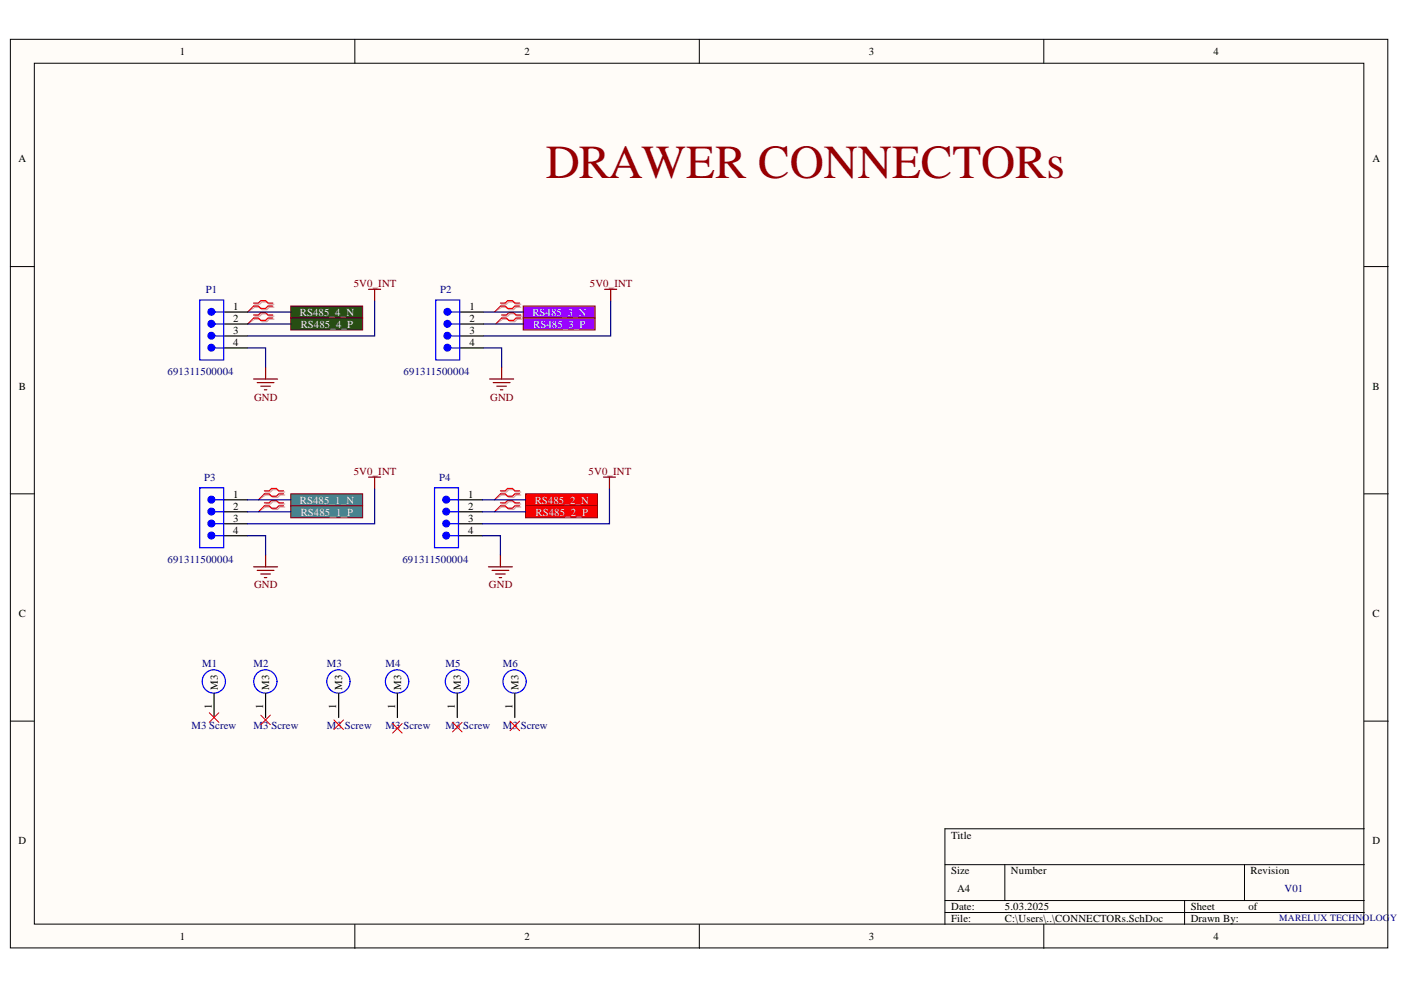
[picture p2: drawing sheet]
<svg xmlns="http://www.w3.org/2000/svg" width="297mm" height="210mm" viewBox="0 0 297 210" stroke-linecap="round" stroke-linejoin="round" font-family="sans-serif">
<g fill="#fffcf8" stroke="#000" stroke-width=".21">
<path d="M2.2 8.3h292v192.7h-292z"/>
<path d="M7.3 13.4h281.9v182.5h-281.9z"/>
</g>
<g fill="none" stroke="#000" stroke-width=".21">
<path d="M75.2 8.3v5.1M148.3 8.3v5.1M221.3 8.3v5.1M2.2 56.5h5.1M289.3 56.5h5M2.2 104.7h5.1M289.3 104.7h5M2.2 152.9h5.1M289.3 152.9h5M289.3 175.7h-89v20.3M75.2 196v5.1M148.3 196v5.1"/>
<path d="M200.3 183.3h89M200.3 190.9h89M200.3 193.5h89M213 183.3v7.6M221.3 196v5.1M251.2 190.9v5.1M263.9 183.3v7.6"/>
</g>
<g fill="#90f" stroke="#800000" stroke-width=".21">
<path d="M110.9 64.9h15.3v2.5h-15.3z" fill-rule="evenodd"/>
<path d="M110.9 67.4h15.3v2.6h-15.3z" fill-rule="evenodd"/>
</g>
<g fill="none" stroke="#00f" stroke-width=".25">
<circle cx="45.3" cy="144.5" r="2.47"/>
<circle cx="56.3" cy="144.5" r="2.47"/>
<circle cx="71.7" cy="144.5" r="2.47"/>
<circle cx="84.2" cy="144.5" r="2.48"/>
</g>
<path d="M45.4 147.1v5M56.3 147.1v5M71.8 147.1v5M84.3 147.1v5" fill="none" stroke="#000" stroke-width=".25"/>
<g fill="none" stroke="#f00" stroke-width=".21">
<path d="M53.8 64.9l-1.3 1.3M53.8 67.4l-1.3 1.3M106.1 64.9l-1.3 1.3M106.4 67.4l-1.3 1.3M56.1 104.7l-1.3 1.3M56.1 107.2l-1.3 1.3M106.1 104.7l-1.3 1.3M106.1 107.2l-1.3 1.3M44.4 151.1l2 2M46.4 151.1l-2 2M55.3 151.6l2 2.1M57.3 151.6l-2 2.1"/>
<path d="M70.8 152.6l2 2.1M72.8 152.6l-2 2.1M83.2 153.4l2.1 2M85.3 153.4l-2.1 2"/>
</g>
<g fill="none" stroke="#d0a19e" stroke-width=".25">
<path d="M54 64.5h1l.5-.5h1.1l.5 .5h1M54 65.1h1l.5 .6h1.1l.5-.6h1M54 67h1l.5-.5h1.1l.5 .5h1M54 67.7h1l.5 .5h1.1l.5-.5h1M106.4 64.5h1l.5-.5h1l.5 .5h1M106.4 65.1h1l.5 .6h1l.5-.6h1M106.6 67h1l.5-.5h1l.6 .5h1M106.6 67.7h1l.5 .5h1l.6-.5h1M56.3 104.3h1l.5-.5h1l.6 .5h1M56.3 105h1l.5 .5h1l.6-.5h1M56.3 106.9h1l.5-.5h1l.6 .5h1M56.3 107.5h1l.5 .5h1l.6-.5h1"/>
<path d="M106.4 104.3h1l.5-.5h1l.5 .5h1M106.4 105h1l.5 .5h1l.5-.5h1M106.4 106.9h1l.5-.5h1l.5 .5h1M106.4 107.5h1l.5 .5h1l.5-.5h1"/>
</g>
<path d="M54 65.1l-1.5 1.1M54 67.7l-1.5 1M106.4 65.1l-1.6 1.1M106.6 67.7l-1.5 1M56.3 105l-1.5 1M56.3 107.5l-1.5 1M106.4 105l-1.6 1M106.4 107.5l-1.6 1" fill="none" stroke="#d0a19e" stroke-width=".21"/>
<g fill="none" stroke="#f00" stroke-width=".25">
<path d="M53.8 64.3h1l.5-.5h1l.5 .5h1M53.8 64.9h1l.5 .5h1l.5-.5h1M53.8 66.8h1l.5-.5h1l.5 .5h1M53.8 67.4h1l.5 .5h1l.5-.5h1M106.1 64.3h1l.5-.5h1l.5 .5h1.1M106.1 64.9h1l.5 .5h1l.5-.5h1.1M106.4 66.8h1l.5-.5h1l.5 .5h1M106.4 67.4h1l.5 .5h1l.5-.5h1M56.1 104.1h1l.5-.5h1l.5 .5h1M56.1 104.7h1l.5 .5h1l.5-.5h1M56.1 106.6h1l.5-.5h1l.5 .5h1M56.1 107.2h1l.5 .6h1l.5-.6h1"/>
<path d="M106.1 104.1h1l.5-.5h1l.5 .5h1.1M106.1 104.7h1l.5 .5h1l.5-.5h1.1M106.1 106.6h1l.5-.5h1l.5 .5h1.1M106.1 107.2h1l.5 .6h1l.5-.6h1.1"/>
</g>
<g fill="#274e13" stroke="#800000" stroke-width=".21">
<path d="M61.6 64.9h15.3v2.5h-15.3z" fill-rule="evenodd"/>
<path d="M61.6 67.4h15.3v2.6h-15.3z" fill-rule="evenodd"/>
</g>
<g fill="#f00" stroke="#800000" stroke-width=".21">
<path d="M111.4 104.7h15.3v2.5h-15.3z" fill-rule="evenodd"/>
<path d="M111.4 107.2h15.3v2.6h-15.3z" fill-rule="evenodd"/>
</g>
<g fill="#45818e" stroke="#800000" stroke-width=".21">
<path d="M61.6 104.7h15.3v2.5h-15.3z" fill-rule="evenodd"/>
<path d="M61.6 107.2h15.3v2.6h-15.3z" fill-rule="evenodd"/>
</g>
<g fill="none" stroke="#00f" stroke-width=".25">
<path d="M42.3 63.6h5.1v12.7h-5.1zM45.6 66.2h1.8M45.6 68.7h1.8M45.6 71.2h1.8M45.6 73.8h1.8M92.4 63.6h5.1v12.7h-5.1zM95.7 66.2h1.8M95.7 68.7h1.8M95.7 71.2h1.8M95.7 73.8h1.8M42.3 103.4h5.1v12.7h-5.1zM45.6 106h1.8"/>
<path d="M45.6 108.5h1.8M45.6 111h1.8M45.6 113.6h1.8M92.1 103.4h5.1v12.7h-5.1zM95.4 106h1.8M95.4 108.5h1.8M95.4 111h1.8M95.4 113.6h1.8"/>
<circle cx="96.9" cy="144.5" r="2.48"/>
<circle cx="109.1" cy="144.5" r="2.47"/>
</g>
<g fill="none" stroke="#000" stroke-width=".25">
<path d="M47.4 66.2h5.1M47.4 68.7h5.1M47.4 71.2h5.1M47.4 73.8h5.1M97.5 66.2h5M97.5 68.7h5M97.5 71.2h5M97.5 73.8h5M47.4 106h5.1M47.4 108.5h5.1M47.4 111h5.1M47.4 113.6h5.1"/>
<path d="M97.2 106h5.1M97.2 108.5h5.1M97.2 111h5.1M97.2 113.6h5.1M97 147.1v5M109.1 147.1v5"/>
</g>
<path d="M95.9 153.1l2.1 2.1M98 153.1l-2.1 2.1M108.1 152.9l2.1 2M110.2 152.9l-2.1 2" fill="none" stroke="#f00" stroke-width=".21"/>
<g fill="#00f" stroke="#00f" stroke-width=".25">
<circle cx="44.8" cy="68.7" r=".72"/>
<circle cx="44.8" cy="71.2" r=".72"/>
<circle cx="44.8" cy="73.7" r=".72"/>
<circle cx="44.8" cy="66.1" r=".72"/>
<circle cx="94.9" cy="68.7" r=".72"/>
<circle cx="94.9" cy="71.2" r=".72"/>
<circle cx="94.9" cy="73.7" r=".72"/>
<circle cx="94.9" cy="66.1" r=".72"/>
<circle cx="44.8" cy="108.5" r=".72"/>
<circle cx="44.8" cy="111" r=".72"/>
<circle cx="44.8" cy="113.5" r=".72"/>
<circle cx="44.8" cy="105.9" r=".72"/>
<circle cx="94.6" cy="108.5" r=".72"/>
<circle cx="94.6" cy="111" r=".72"/>
<circle cx="94.6" cy="113.5" r=".72"/>
<circle cx="94.6" cy="105.9" r=".72"/>
</g>
<g fill="none" stroke="#800000" stroke-width=".25">
<path d="M56.3 77.8v2.6M78.2 61.3h2.5M79.4 61.3v2.6M106.4 77.8v2.6M128.2 61.3h2.5M129.5 61.3v2.6M53.8 80.4h5M54.5 81.1h3.6M55.3 81.9h2M56.1 82.6h.5M103.8 80.4h5.1M104.6 81.1h3.5"/>
<path d="M105.3 81.9h2.1M106.1 82.6h.5M56.3 117.6v2.6M78.2 101.2h2.5M79.4 101.2v2.5M106.1 117.6v2.6M127.9 101.2h2.6M129.2 101.2v2.5M53.8 120.2h5M54.5 120.9h3.6M55.3 121.7h2M56.1 122.5h.5"/>
<path d="M103.6 120.2h5M104.3 120.9h3.6M105.1 121.7h2M105.8 122.5h.6"/>
</g>
<g fill="none" stroke="#000080" stroke-width=".25">
<path d="M52.5 73.8h3.8v4M52.5 66.2h9.1M52.5 68.7h9.1M79.4 63.9v7.3h-26.9M102.5 73.8h3.9v4M102.5 66.2h8.4M102.5 68.7h8.4M129.5 63.9v7.3h-27M52.5 113.6h3.8v4M52.5 106h9.1M52.5 108.5h9.1M79.4 103.7v7.3h-26.9"/>
<path d="M102.3 113.6h3.8v4M102.3 106h9.1M102.3 108.5h9.1M129.2 103.7v7.3h-26.9"/>
</g>
<text font-size="10" fill="#980000" x="115.7" y="37.8">DRAWER CONNECTORs</text>
<g font-size="2.3">
<text x="38.1" y="11.6">1</text>
<text x="111.2" y="11.6">2</text>
<text x="184.2" y="11.6">3</text>
<text x="257.3" y="11.6">4</text>
<text x="3.9" y="34.4">A</text>
<text x="291" y="34.4">A</text>
<text x="49.5" y="65.7">1</text>
<text x="99.5" y="65.7">1</text>
<text x="49.5" y="68.2">2</text>
<text x="49.5" y="70.7">3</text>
<text x="99.5" y="68.2">2</text>
<text x="99.5" y="70.7">3</text>
<text x="49.5" y="73.3">4</text>
<text x="99.5" y="73.3">4</text>
<text x="4" y="82.6">B</text>
<text x="291" y="82.6">B</text>
<text x="49.5" y="105.5">1</text>
<text x="99.3" y="105.5">1</text>
<text x="49.5" y="108.1">2</text>
<text x="49.5" y="110.6">3</text>
<text x="49.5" y="113.1">4</text>
<text x="99.3" y="108.1">2</text>
<text x="99.3" y="110.6">3</text>
<text x="99.3" y="113.1">4</text>
<text x="4" y="130.8">C</text>
<text x="291" y="130.8">C</text>
<text x="46.2" y="146.3" transform="rotate(-90 46.2 146.3)">M3</text>
<text x="57.1" y="146.3" transform="rotate(-90 57.1 146.3)">M3</text>
<text x="72.5" y="146.3" transform="rotate(-90 72.5 146.3)">M3</text>
<text x="85.1" y="146.3" transform="rotate(-90 85.1 146.3)">M3</text>
<text x="97.7" y="146.3" transform="rotate(-90 97.7 146.3)">M3</text>
<text x="109.9" y="146.3" transform="rotate(-90 109.9 146.3)">M3</text>
<text x="44.9" y="150.3" transform="rotate(-90 44.9 150.3)">1</text>
<text x="55.8" y="150.3" transform="rotate(-90 55.8 150.3)">1</text>
<text x="71.3" y="150.3" transform="rotate(-90 71.3 150.3)">1</text>
<text x="83.8" y="150.3" transform="rotate(-90 83.8 150.3)">1</text>
<text x="96.5" y="150.3" transform="rotate(-90 96.5 150.3)">1</text>
<text x="108.6" y="150.3" transform="rotate(-90 108.6 150.3)">1</text>
<text x="3.9" y="179">D</text>
<text x="201.6" y="177.8">Title</text>
<text x="291" y="179">D</text>
<text x="201.6" y="185.4">Size</text>
<text x="214.3" y="185.4">Number</text>
<text x="265.1" y="185.4">Revision</text>
<text x="202.9" y="189.2">A4</text>
<text x="201.6" y="193">Date:</text>
<text x="201.6" y="195.5">File:</text>
<text x="213.1" y="193">5.03.2025</text>
<text x="213.1" y="195.5">C:\Users\..\CONNECTORs.SchDoc</text>
<text x="252.5" y="193">Sheet</text>
<text x="252.5" y="195.5">Drawn By:</text>
<text x="264.7" y="193">of</text>
<text x="38.1" y="199.3">1</text>
<text x="111.2" y="199.3">2</text>
<text x="184.2" y="199.3">3</text>
<text x="257.3" y="199.3">4</text>
</g>
<g font-size="2.3" fill="#000080">
<text x="43.6" y="62.1">P1</text>
<text x="93.3" y="62.1">P2</text>
<text x="35.5" y="79.6">691311500004</text>
<text x="85.6" y="79.6">691311500004</text>
<text x="43.3" y="101.9">P3</text>
<text x="93.1" y="101.9">P4</text>
<text x="35.5" y="119.4">691311500004</text>
<text x="85.3" y="119.4">691311500004</text>
<text x="42.9" y="141.5">M1</text>
<text x="53.8" y="141.5">M2</text>
<text x="69.3" y="141.5">M3</text>
<text x="81.8" y="141.5">M4</text>
<text x="94.4" y="141.5">M5</text>
<text x="106.6" y="141.5">M6</text>
<text x="40.6" y="154.7">M3 Screw</text>
<text x="53.8" y="154.7">M3 Screw</text>
<text x="69.3" y="154.7">M3 Screw</text>
<text x="81.8" y="154.7">M3 Screw</text>
<text x="94.4" y="154.7">M3 Screw</text>
<text x="106.6" y="154.7">M3 Screw</text>
<text x="272.3" y="189.1">V01</text>
</g>
<g font-size="2.3" fill="#800000">
<text x="75" y="60.9">5V0_INT</text>
<text x="125" y="60.9">5V0_INT</text>
<text x="53.9" y="84.9">GND</text>
<text x="103.9" y="84.9">GND</text>
<text x="75" y="100.6">5V0_INT</text>
<text x="124.8" y="100.6">5V0_INT</text>
<text x="53.9" y="124.8">GND</text>
<text x="103.7" y="124.8">GND</text>
</g>
<g font-size="2.3" fill="#efefef">
<text x="63.6" y="66.9">RS485_4_N</text>
<text x="63.7" y="69.5">RS485_4_P</text>
<text x="112.9" y="66.9">RS485_3_N</text>
<text x="113" y="69.5">RS485_3_P</text>
<text x="63.6" y="106.8">RS485_1_N</text>
<text x="113.4" y="106.8">RS485_2_N</text>
<text x="63.7" y="109.3">RS485_1_P</text>
<text x="113.5" y="109.3">RS485_2_P</text>
</g>
<g font-size="2" fill="#000080">
<text x="271.2" y="195.3">MARELUX TECHNOLOG</text>
<text x="294.7" y="195.3">Y</text>
</g>
</svg>
